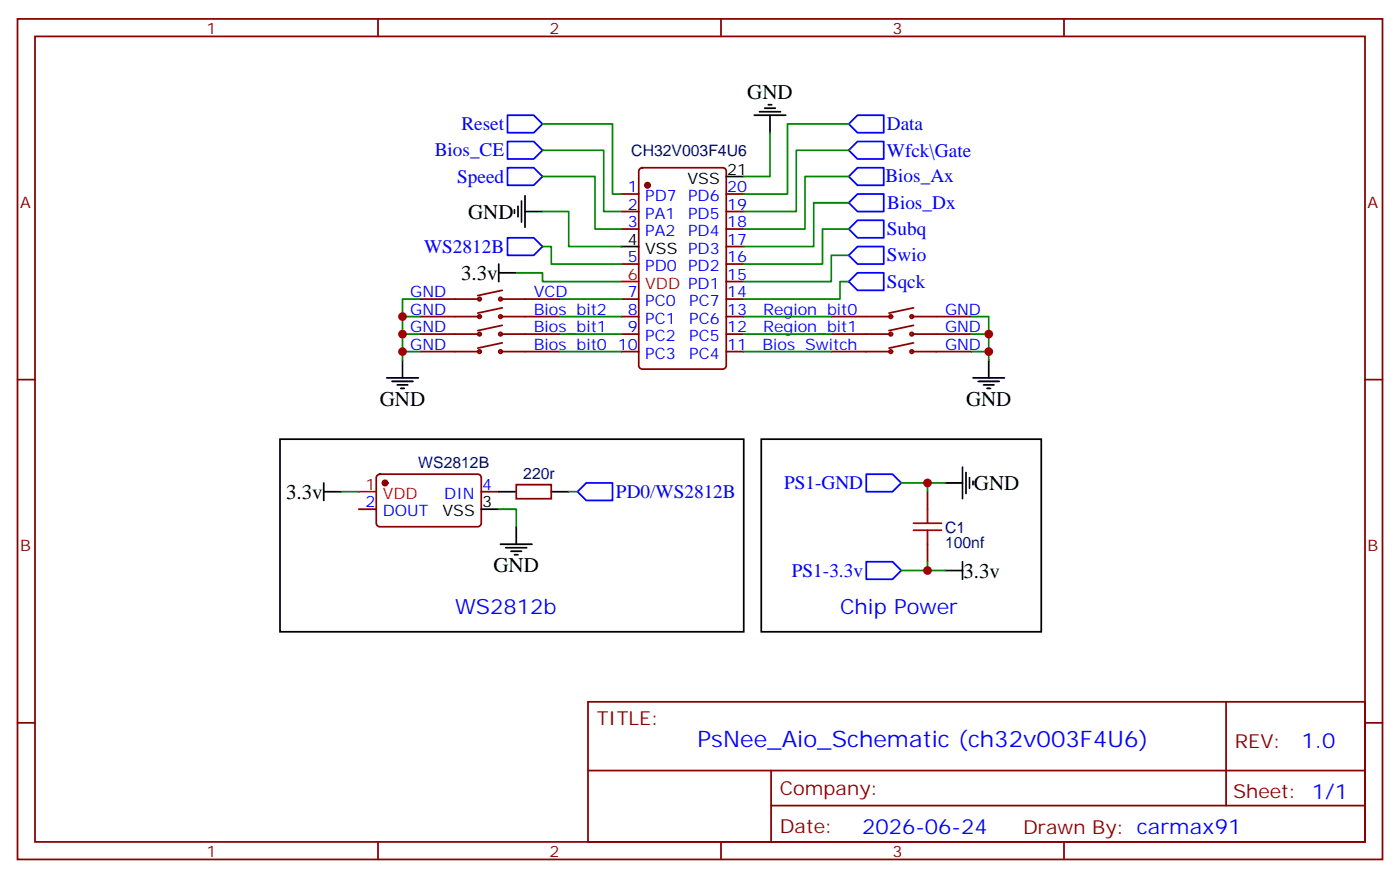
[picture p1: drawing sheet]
<svg xmlns="http://www.w3.org/2000/svg" width="282mm" height="177mm" viewBox="0 0 282 177" stroke-linecap="round" stroke-linejoin="round" font-family="sans-serif">
<g fill="none" stroke="#870000" stroke-width=".35">
<path d="M3.5 3.8h275.2v169.3h-275.2zM7.1 7.3h268.1v162.3h-268.1zM76.2 3.8v3.5M145.3 3.8v3.5M214.5 3.8v3.5M125.2 39.1h3.6M129 34l.5-.2h16.2a.71 .71 0 0 1 .7 .7v39.2a.76 .76 0 0 1-.7 .7h-16.2a.76 .76 0 0 1-.7-.7v-39.2zM146.4 39.1h3.5M101.2 58.5l-4.9 1M125.2 42.6h3.6M125.2 46.1h3.6M125.2 53.2h3.6"/>
<path d="M146.4 42.6h3.5M146.4 46.1h3.5M146.4 53.2h3.5M146.4 56.7h3.5M146.4 49.7h3.5M3.5 76.5h3.6M84.7 60.3h12M84.7 63.8h12M84.7 67.3h12M84.7 70.8h12M100.9 60.3h12M100.9 63.8h12"/>
<path d="M100.9 67.3h12M100.9 70.8h12M101.2 62l-4.9 1.1M101.2 65.5l-4.9 1.1M101.2 69.1l-4.9 1M125.2 60.3h3.6M125.2 63.8h3.6M125.2 67.3h3.6M125.2 70.8h3.6M146.4 60.3h3.5M146.4 63.8h3.5M146.4 67.3h3.5"/>
<path d="M146.4 70.8h3.5M167.6 63.8h12M167.6 67.3h12M167.6 70.8h12M183.8 63.8h12M183.8 67.3h12M183.8 70.8h12M184.1 69.1l-4.9 1M184.1 65.5l-4.9 1.1M184.1 62l-4.9 1.1M275.2 76.5h3.5M76.1 95.7l.5-.2h19.7a.71 .71 0 0 1 .7 .7v9.2a.76 .76 0 0 1-.7 .7h-19.7a.76 .76 0 0 1-.8-.7v-9.2z"/>
<path d="M97 99.1h3.5M104.1 97.6h7v2.9h-7zM187 99.1v3.5M72.3 102.6h3.5M187 109.6v3.6M3.5 145.6h3.6M118.5 141.4h156.7v28.2h-156.7zM118.6 155.2h156.4M155.4 155.2v14.2M247.2 141.4v20.9M275.2 145.6h3.5M76.2 169.6v3.5"/>
<path d="M145.3 169.6v3.5M155.4 162.3h119.6M214.5 169.6v3.5"/>
<circle cx="96.7" cy="67.3" r=".35"/>
<circle cx="96.7" cy="63.8" r=".35"/>
<circle cx="96.7" cy="70.8" r=".35"/>
<circle cx="96.7" cy="60.3" r=".35"/>
<circle cx="100.9" cy="67.3" r=".35"/>
<circle cx="100.9" cy="63.8" r=".35"/>
<circle cx="100.9" cy="70.8" r=".35"/>
<circle cx="100.9" cy="60.3" r=".35"/>
<circle cx="179.6" cy="63.8" r=".35"/>
<circle cx="179.6" cy="67.3" r=".35"/>
<circle cx="179.6" cy="70.8" r=".35"/>
<circle cx="183.8" cy="70.8" r=".35"/>
<circle cx="183.8" cy="67.3" r=".35"/>
<circle cx="183.8" cy="63.8" r=".35"/>
</g>
<g fill="#870000" stroke="#870000" stroke-width=".35">
<circle cx="130.5" cy="37.3" r=".53"/>
<circle cx="77.6" cy="97.3" r=".53"/>
</g>
<g fill="none" stroke="#000" stroke-width=".35">
<path d="M105.8 39.4v6.4M146.4 35.6h3.5M152 23.2h6.4M153.1 22.5h4.2M154.2 21.8h2.1M154.9 21.1h.7M155.2 23.2v3.5M100.5 55h3.6M100.5 53.2v3.5M103.7 42.3v.7M104.4 41.6v2.1M105.1 40.5v4.2"/>
<path d="M105.8 42.6h3.6M125.2 49.7h3.6M78 76.1h6.3M79 76.8h4.3M80.1 77.5h2.1M80.8 78.2h.7M81.1 72.6v3.5M196.1 76.1h6.4M197.2 76.8h4.2M198.3 77.5h2.1M199 78.2h.7M199.3 72.6v3.5"/>
<path d="M56.4 88.5h93.5v38.8h-93.5zM65.3 99.1h3.5M65.3 97.3v3.5M100.5 99.1h3.6M111.1 99.1h3.6M153.5 88.5h56.4v38.8h-56.4zM190.5 97.3h3.5M194 94.1v6.4M194.7 95.2v4.2M195.4 96.2v2.2M196.1 96.9v.7M97 102.6h3.5"/>
<path d="M100.9 109.6h6.3M102 110.3h4.2M103 111.1h2.1M103.7 111.8h.7M104.1 106.1v3.5M190.5 114.9h3.5M194 113.2v3.5"/>
</g>
<path d="M125.2 56.7h3.6M72.3 99.1h3.5" fill="none" stroke="#f00" stroke-width=".35"/>
<path d="M184.1 105.4h5.7M184.1 106.8h5.7M187 102.6v2.8M187 106.8v2.8" fill="none" stroke="#a10000" stroke-width=".35"/>
<g fill="none" stroke="#00f" stroke-width=".35">
<path d="M102.3 23.2h5.3l1.8 1.8-1.8 1.7h-5.3zM102.3 28.5h5.3l1.8 1.8-1.8 1.7h-5.3zM102.3 33.8h5.3l1.8 1.8-1.8 1.7h-5.3zM171.1 35.6l1.8-1.8h5.3v3.5h-5.3zM171.1 25l1.8-1.8h5.3v3.5h-5.3zM172.9 28.5h5.3v3.5h-5.3l-1.8-1.7zM102.3 47.9h5.3l1.8 1.8-1.8 1.7h-5.3zM171.1 40.9l1.8-1.8h5.3v3.5h-5.3zM171.1 56.7l1.8-1.7h5.3v3.5h-5.3zM172.9 44.4h5.3v3.5h-5.3l-1.8-1.8zM172.9 49.7h5.3v3.5h-5.3l-1.8-1.8zM116.4 99.1l1.8-1.8h5.3v3.5h-5.3z"/>
<path d="M174.6 95.5h5.3l1.8 1.8-1.8 1.8h-5.3zM174.6 113.2h5.3l1.8 1.7-1.8 1.8h-5.3z"/>
</g>
<g fill="none" stroke="#008700" stroke-width=".35">
<path d="M109.4 25h14.1v14.1h1.7M109.4 30.3h12.3v12.3h3.5M109.4 35.6h10.5v10.5h5.3M155.2 26.7v8.9h-5.3M171.1 35.6h-8.8v10.5h-12.4M171.1 30.3h-10.6v12.3h-10.6M171.1 25h-12.4v14.1h-8.8M104.1 55h5.3v1.7h15.8M109.4 49.7h1.7v3.5h14.1M109.4 42.6h5.3v7.1h10.5M171.1 56.7h-1.8v3.6h-19.4M171.1 51.4h-3.5v5.3h-17.7"/>
<path d="M171.1 46.1h-5.3v7.1h-15.9M171.1 40.9h-7.1v8.8h-14.1M81.1 63.8h3.6M81.1 67.3h3.6M81.1 70.8h3.6M84.7 60.3h-3.6v12.3M112.9 60.3h12.3M112.9 63.8h12.3M112.9 67.3h12.3M112.9 70.8h12.3M149.9 63.8h17.7M149.9 67.3h17.7"/>
<path d="M149.9 70.8h17.7M195.8 63.8h3.5v8.8M195.8 67.3h3.5M195.8 70.8h3.5M68.8 99.1h3.5M114.7 99.1h1.7M181.7 97.3h8.8M187 97.3v1.8M100.5 102.6h3.6v3.5M181.7 114.9h8.8M187 113.2v1.7"/>
</g>
<g fill="#c00">
<circle cx="81.1" cy="63.8" r=".88"/>
<circle cx="81.1" cy="67.3" r=".88"/>
<circle cx="81.1" cy="70.8" r=".88"/>
<circle cx="199.3" cy="70.8" r=".88"/>
<circle cx="199.3" cy="67.3" r=".88"/>
<circle cx="187" cy="114.9" r=".88"/>
<circle cx="187" cy="97.3" r=".88"/>
</g>
<text font-size="4.6" fill="#00f" x="140.6" y="150.4">PsNee_Aio_Schematic (ch32v003F4U6)</text>
<g font-size="4.2">
<text x="150.6" y="20">GND</text>
<text x="94.4" y="44.1">GND</text>
<text x="92.9" y="56.4">3.3v</text>
<text x="76.6" y="81.8">GND</text>
<text x="194.7" y="81.8">GND</text>
<text x="57.7" y="100.5">3.3v</text>
<text x="196.3" y="98.7">GND</text>
<text x="99.5" y="115.3">GND</text>
<text x="194.2" y="116.4">3.3v</text>
</g>
<g font-size="4.2" fill="#00f">
<text x="91.7" y="123.8">WS2812b</text>
<text x="169.3" y="123.8">Chip Pow</text>
<text x="188.8" y="123.8">er</text>
<text x="262.3" y="150.7">1.0</text>
<text x="173.8" y="168">2026-06-24</text>
</g>
<g font-size="3.9" fill="#00f">
<text x="93" y="26.2">Reset</text>
<text x="178.8" y="26.2">Data</text>
<text x="87.6" y="31.5">Bios_CE</text>
<text x="178.8" y="31.5">Wfck\Gate</text>
<text x="92.2" y="36.8">Speed</text>
<text x="178.5" y="36.7">Bios_Ax</text>
<text x="178.8" y="47.4">Subq</text>
<text x="178.8" y="42.1">Bios_Dx</text>
<text x="85.5" y="50.9">WS2812B</text>
<text x="178.8" y="52.7">Swio</text>
<text x="178.8" y="57.9">Sqck</text>
<text x="124.2" y="100.3">PD0/WS2812B</text>
<text x="158" y="98.5">PS1-GND</text>
<text x="159.6" y="116.2">PS1-3.3v</text>
</g>
<g font-size="3.9" fill="#800">
<text x="120.3" y="146">TITLE:</text>
<text x="248.9" y="150.7">REV:</text>
<text x="157.2" y="160.2">Company:</text>
<text x="248.6" y="160.8">Sheet: 1/1</text>
<text x="157.2" y="167.9">Date:</text>
<text x="206.2" y="167.9">Draw</text>
<text x="216.4" y="167.9">n By: carmax91</text>
</g>
<g font-size="3.2" fill="#800">
<text x="41.6" y="6.8">1</text>
<text x="110.8" y="6.8">2</text>
<text x="179.9" y="6.8">3</text>
<text x="4.1" y="41.9">A</text>
<text x="275.7" y="41.9">A</text>
<text x="4.1" y="111.1">B</text>
<text x="275.7" y="111.1">B</text>
<text x="41.6" y="172.6">1</text>
<text x="110.8" y="172.6">2</text>
<text x="179.9" y="172.6">3</text>
</g>
<g font-size="3.2" fill="#000080">
<text x="127.3" y="31.4">CH32V003F4U6</text>
<text x="84.3" y="94.4">WS2812B</text>
<text x="105.5" y="96.6">220r</text>
<text x="190.5" y="107.3">C1</text>
<text x="190.5" y="110.4">100nf</text>
</g>
<g font-size="3.2">
<text x="146.6" y="35.2">21</text>
<text x="138.6" y="37">VSS</text>
<text x="126.6" y="49.3">4</text>
<text x="130.1" y="51.1">VSS PD3</text>
<text x="89.2" y="104">VSS</text>
<text x="97.2" y="102.2">3</text>
</g>
<g font-size="3.2" fill="#00f">
<text x="126.6" y="38.7">1</text>
<text x="130.1" y="40.5">PD7 PD6</text>
<text x="146.6" y="38.7">20</text>
<text x="126.6" y="42.3">2</text>
<text x="126.6" y="45.8">3</text>
<text x="130.1" y="44">PA1</text>
<text x="130.1" y="47.6">PA2 PD4</text>
<text x="138.7" y="44">PD5</text>
<text x="146.6" y="45.8">18</text>
<text x="146.6" y="42.3">19</text>
<text x="126.6" y="52.8">5</text>
<text x="146.6" y="52.8">16</text>
<text x="146.6" y="49.3">17</text>
<text x="82.7" y="59.9">GND</text>
<text x="107.6" y="59.9">VCD</text>
<text x="126.6" y="59.9">7</text>
<text x="130.1" y="54.6">PD0 PD2</text>
<text x="146.6" y="59.9">14</text>
<text x="146.6" y="56.4">15</text>
<text x="82.7" y="63.4">GND</text>
<text x="107.6" y="63.4">Bios_bit2</text>
<text x="126.6" y="63.4">8</text>
<text x="130.1" y="61.7">PC0 PC7</text>
<text x="130.1" y="65.2">PC1</text>
<text x="139" y="65.2">PC6</text>
<text x="146.6" y="63.4">13</text>
<text x="153.9" y="63.4">Region_bit0</text>
<text x="190.5" y="63.4">GND</text>
<text x="82.7" y="67">GND</text>
<text x="82.7" y="70.5">GND</text>
<text x="107.6" y="67">Bios_bit1</text>
<text x="107.6" y="70.5">Bios_bit0</text>
<text x="124.6" y="70.5">10</text>
<text x="126.6" y="67">9</text>
<text x="130.1" y="68.7">PC2 PC5</text>
<text x="146.6" y="70.5">11</text>
<text x="146.6" y="67">12</text>
<text x="153.7" y="70.5">Bios_Sw</text>
<text x="153.9" y="67">Region_bit1</text>
<text x="167.1" y="70.5">itch</text>
<text x="190.5" y="70.5">GND</text>
<text x="190.5" y="67">GND</text>
<text x="130.1" y="72.2">PC3 PC4</text>
<text x="89.6" y="100.5">DIN</text>
<text x="97.2" y="98.7">4</text>
<text x="73.7" y="102.2">2</text>
<text x="77.2" y="104">DOUT</text>
</g>
<g font-size="3.2" fill="#f00">
<text x="126.6" y="56.4">6</text>
<text x="130.1" y="58.1">VDD PD1</text>
<text x="73.7" y="98.7">1</text>
<text x="77.2" y="100.5">VDD</text>
</g>
</svg>
